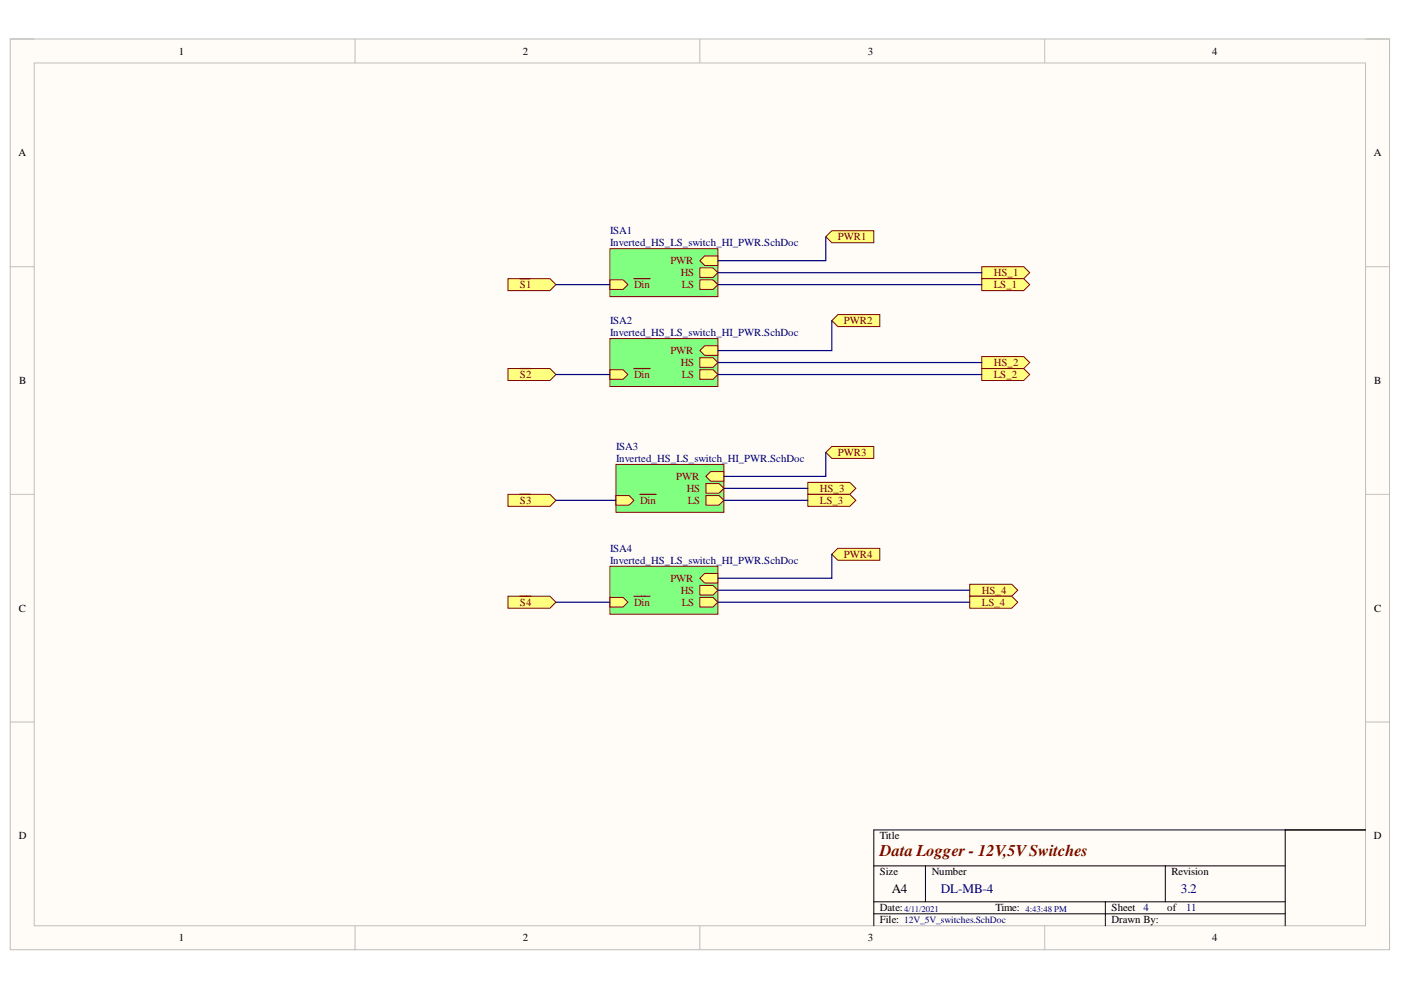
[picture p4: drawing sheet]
<svg xmlns="http://www.w3.org/2000/svg" width="297mm" height="210mm" viewBox="0 0 297 210" stroke-linecap="round" stroke-linejoin="round" font-family="sans-serif">
<path d="M2.2 8.3h292.4v193.1h-292.4z" fill-rule="evenodd" fill="#fffcf8"/>
<path d="M2.2 8.3h292.4v193.1h-292.4z" fill="none" stroke="#bfbdba" stroke-width=".21"/>
<path d="M7.3 13.4h282.2v182.9h-282.2z" fill-rule="evenodd" fill="#fffcf8"/>
<g fill="none" stroke="#bfbdba" stroke-width=".21">
<path d="M2.2 8.3h5.1M7.3 13.4h282.2v182.9h-282.2zM75.3 8.3v5M148.4 8.3v5M221.5 8.3v5.1M289.5 8.3h5.1v5.1M2.2 56.5h5.1M289.5 56.5h5.1M2.2 104.8h5.1M289.5 104.8h5.1M2.2 153.1h5.1M289.5 153.1h5.1"/>
<path d="M75.3 196.3v5.1M148.4 196.3v5.1M221.5 196.3v5.1M294.6 196.3v5.1"/>
</g>
<path d="M272.5 176v20.3M289.5 176h-104.2v20.3M185.3 193.7h87.2M185.3 183.6h87.2M185.3 191.2h87.2M196.2 183.6v7.6M234.4 191.2v5.1M247.1 183.6v7.6" fill="none" stroke="#000" stroke-width=".21"/>
<path d="M107.7 104.8h8.9l1.3 1.3-1.3 1.3h-8.9z" fill-rule="evenodd" fill="#ffff80"/>
<path d="M107.7 104.8h8.9l1.3 1.3-1.3 1.3h-8.9z" fill="none" stroke="#800000" stroke-width=".21"/>
<path d="M110.2 104.8h2.3" fill="none" stroke="#800000" stroke-width=".25"/>
<path d="M171.3 102.3h8.9l1.3 1.2-1.3 1.3h-8.9z" fill-rule="evenodd" fill="#ffff80"/>
<path d="M171.3 102.3h8.9l1.3 1.2-1.3 1.3h-8.9z" fill="none" stroke="#800000" stroke-width=".21"/>
<path d="M171.3 104.8h8.9l1.3 1.3-1.3 1.3h-8.9z" fill-rule="evenodd" fill="#ffff80"/>
<path d="M171.3 104.8h8.9l1.3 1.3-1.3 1.3h-8.9z" fill="none" stroke="#800000" stroke-width=".21"/>
<path d="M107.7 126.4h8.9l1.3 1.3-1.3 1.3h-8.9z" fill-rule="evenodd" fill="#ffff80"/>
<path d="M107.7 126.4h8.9l1.3 1.3-1.3 1.3h-8.9z" fill="none" stroke="#800000" stroke-width=".21"/>
<path d="M110.2 126.4h2.4" fill="none" stroke="#800000" stroke-width=".25"/>
<path d="M205.6 123.9h8.9l1.3 1.2-1.3 1.3h-8.9z" fill-rule="evenodd" fill="#ffff80"/>
<path d="M205.6 123.9h8.9l1.3 1.2-1.3 1.3h-8.9z" fill="none" stroke="#800000" stroke-width=".21"/>
<path d="M205.6 126.4h8.9l1.3 1.3-1.3 1.3h-8.9z" fill-rule="evenodd" fill="#ffff80"/>
<path d="M205.6 126.4h8.9l1.3 1.3-1.3 1.3h-8.9z" fill="none" stroke="#800000" stroke-width=".21"/>
<path d="M175.1 95.9l1.3-1.2h8.9v2.5h-8.9z" fill-rule="evenodd" fill="#ffff80"/>
<path d="M175.1 95.9l1.3-1.2h8.9v2.5h-8.9z" fill="none" stroke="#800000" stroke-width=".21"/>
<path d="M176.4 117.5l1.2-1.2h8.9v2.5h-8.9z" fill-rule="evenodd" fill="#ffff80"/>
<path d="M176.4 117.5l1.2-1.2h8.9v2.5h-8.9z" fill="none" stroke="#800000" stroke-width=".21"/>
<path d="M130.6 98.5h22.9v10.1h-22.9z" fill-rule="evenodd" fill="#80ff80"/>
<path d="M130.6 98.5h22.9v10.1h-22.9z" fill="none" stroke="#800000" stroke-width=".21"/>
<path d="M130.6 105.1h2.8l1 1-1 1h-2.8z" fill-rule="evenodd" fill="#ffff80"/>
<path d="M130.6 105.1h2.8l1 1-1 1h-2.8z" fill="none" stroke="#800000" stroke-width=".21"/>
<path d="M135.7 104.8h3.4" fill="none" stroke="#800000" stroke-width=".25"/>
<path d="M149.7 102.5h2.8l1 1-1 1.1h-2.8z" fill-rule="evenodd" fill="#ffff80"/>
<path d="M149.7 102.5h2.8l1 1-1 1.1h-2.8z" fill="none" stroke="#800000" stroke-width=".21"/>
<path d="M149.7 105.1h2.8l1 1-1 1h-2.8z" fill-rule="evenodd" fill="#ffff80"/>
<path d="M149.7 105.1h2.8l1 1-1 1h-2.8z" fill="none" stroke="#800000" stroke-width=".21"/>
<path d="M149.7 101l1-1h2.8v2h-2.8z" fill-rule="evenodd" fill="#ffff80"/>
<path d="M149.7 101l1-1h2.8v2h-2.8z" fill="none" stroke="#800000" stroke-width=".21"/>
<path d="M129.3 120.1h22.9v10.1h-22.9z" fill-rule="evenodd" fill="#80ff80"/>
<path d="M129.3 120.1h22.9v10.1h-22.9z" fill="none" stroke="#800000" stroke-width=".21"/>
<path d="M129.3 126.7h2.8l1 1-1 1h-2.8z" fill-rule="evenodd" fill="#ffff80"/>
<path d="M129.3 126.7h2.8l1 1-1 1h-2.8z" fill="none" stroke="#800000" stroke-width=".21"/>
<path d="M134.4 126.4h3.4" fill="none" stroke="#800000" stroke-width=".25"/>
<path d="M148.4 124.1h2.8l1 1-1 1.1h-2.8z" fill-rule="evenodd" fill="#ffff80"/>
<path d="M148.4 124.1h2.8l1 1-1 1.1h-2.8z" fill="none" stroke="#800000" stroke-width=".21"/>
<path d="M148.4 126.7h2.8l1 1-1 1h-2.8z" fill-rule="evenodd" fill="#ffff80"/>
<path d="M148.4 126.7h2.8l1 1-1 1h-2.8z" fill="none" stroke="#800000" stroke-width=".21"/>
<path d="M148.4 122.6l1-1h2.8v2h-2.8z" fill-rule="evenodd" fill="#ffff80"/>
<path d="M148.4 122.6l1-1h2.8v2h-2.8z" fill="none" stroke="#800000" stroke-width=".21"/>
<path d="M129.3 52.7h22.9v10.2h-22.9z" fill-rule="evenodd" fill="#80ff80"/>
<path d="M129.3 52.7h22.9v10.2h-22.9z" fill="none" stroke="#800000" stroke-width=".21"/>
<path d="M129.3 59.3h2.8l1 1.1-1 1h-2.8z" fill-rule="evenodd" fill="#ffff80"/>
<path d="M129.3 59.3h2.8l1 1.1-1 1h-2.8z" fill="none" stroke="#800000" stroke-width=".21"/>
<path d="M134.4 59.1h3.4" fill="none" stroke="#800000" stroke-width=".25"/>
<path d="M148.4 56.8h2.8l1 1-1 1h-2.8z" fill-rule="evenodd" fill="#ffff80"/>
<path d="M148.4 56.8h2.8l1 1-1 1h-2.8z" fill="none" stroke="#800000" stroke-width=".21"/>
<path d="M148.4 59.3h2.8l1 1.1-1 1h-2.8z" fill-rule="evenodd" fill="#ffff80"/>
<path d="M148.4 59.3h2.8l1 1.1-1 1h-2.8z" fill="none" stroke="#800000" stroke-width=".21"/>
<path d="M148.4 55.3l1-1h2.8v2h-2.8z" fill-rule="evenodd" fill="#ffff80"/>
<path d="M148.4 55.3l1-1h2.8v2h-2.8z" fill="none" stroke="#800000" stroke-width=".21"/>
<path d="M129.3 71.8h22.9v10.1h-22.9z" fill-rule="evenodd" fill="#80ff80"/>
<path d="M129.3 71.8h22.9v10.1h-22.9z" fill="none" stroke="#800000" stroke-width=".21"/>
<path d="M129.3 78.4h2.8l1 1-1 1h-2.8z" fill-rule="evenodd" fill="#ffff80"/>
<path d="M129.3 78.4h2.8l1 1-1 1h-2.8z" fill="none" stroke="#800000" stroke-width=".21"/>
<path d="M134.4 78.1h3.4" fill="none" stroke="#800000" stroke-width=".25"/>
<path d="M148.4 75.9h2.8l1 1-1 1h-2.8z" fill-rule="evenodd" fill="#ffff80"/>
<path d="M148.4 75.9h2.8l1 1-1 1h-2.8z" fill="none" stroke="#800000" stroke-width=".21"/>
<path d="M148.4 78.4h2.8l1 1-1 1h-2.8z" fill-rule="evenodd" fill="#ffff80"/>
<path d="M148.4 78.4h2.8l1 1-1 1h-2.8z" fill="none" stroke="#800000" stroke-width=".21"/>
<path d="M148.4 74.3l1-1h2.8v2h-2.8z" fill-rule="evenodd" fill="#ffff80"/>
<path d="M148.4 74.3l1-1h2.8v2h-2.8z" fill="none" stroke="#800000" stroke-width=".21"/>
<path d="M107.7 78.1h8.9l1.3 1.3-1.3 1.3h-8.9z" fill-rule="evenodd" fill="#ffff80"/>
<path d="M107.7 78.1h8.9l1.3 1.3-1.3 1.3h-8.9z" fill="none" stroke="#800000" stroke-width=".21"/>
<path d="M110.2 78.1h2.4" fill="none" stroke="#800000" stroke-width=".25"/>
<path d="M107.7 59.1h8.9l1.3 1.3-1.3 1.2h-8.9z" fill-rule="evenodd" fill="#ffff80"/>
<path d="M107.7 59.1h8.9l1.3 1.3-1.3 1.2h-8.9z" fill="none" stroke="#800000" stroke-width=".21"/>
<path d="M110.2 59.1h2.2" fill="none" stroke="#800000" stroke-width=".25"/>
<path d="M208.2 75.6h8.8l1.3 1.3-1.3 1.2h-8.8z" fill-rule="evenodd" fill="#ffff80"/>
<path d="M208.2 75.6h8.8l1.3 1.3-1.3 1.2h-8.8z" fill="none" stroke="#800000" stroke-width=".21"/>
<path d="M208.2 78.1h8.8l1.3 1.3-1.3 1.3h-8.8z" fill-rule="evenodd" fill="#ffff80"/>
<path d="M208.2 78.1h8.8l1.3 1.3-1.3 1.3h-8.8z" fill="none" stroke="#800000" stroke-width=".21"/>
<path d="M208.2 56.5h8.8l1.3 1.3-1.3 1.3h-8.8z" fill-rule="evenodd" fill="#ffff80"/>
<path d="M208.2 56.5h8.8l1.3 1.3-1.3 1.3h-8.8z" fill="none" stroke="#800000" stroke-width=".21"/>
<path d="M208.2 59.1h8.8l1.3 1.3-1.3 1.2h-8.8z" fill-rule="evenodd" fill="#ffff80"/>
<path d="M208.2 59.1h8.8l1.3 1.3-1.3 1.2h-8.8z" fill="none" stroke="#800000" stroke-width=".21"/>
<path d="M177.6 66.7h8.9v2.5h-8.9l-1.2-1.2z" fill-rule="evenodd" fill="#ffff80"/>
<path d="M177.6 66.7h8.9v2.5h-8.9l-1.2-1.2z" fill="none" stroke="#800000" stroke-width=".21"/>
<path d="M175.1 50.2l1.3-1.3h8.9v2.6h-8.9z" fill-rule="evenodd" fill="#ffff80"/>
<path d="M175.1 50.2l1.3-1.3h8.9v2.6h-8.9z" fill="none" stroke="#800000" stroke-width=".21"/>
<g fill="none" stroke="#000080" stroke-width=".25">
<path d="M152.2 57.8h56M175.1 50.2v5.1h-22.9M117.9 60.4h11.4M117.9 79.4h11.4M152.2 60.4h56M152.2 79.4h56M152.2 76.9h56M176.4 68v6.3h-24.2M175.1 95.9v5.1h-21.6M117.9 106.1h12.7M153.5 106.1h17.8M153.5 103.5h17.8"/>
<path d="M176.4 117.5v5.1h-24.2M117.9 127.7h11.4M152.2 125.1h53.4M152.2 127.7h53.4"/>
</g>
<text font-size="3.5" fill="#800000" x="186.5" y="181.6">Data Logger - 12V,5VSwitches</text>
<text font-size="2.8" x="189.1" y="189.3">A4</text>
<g font-size="2.8" fill="#000080">
<text x="199.5" y="189.3">DL-MB-4</text>
<text x="250.3" y="189.3">3.2</text>
</g>
<g font-size="2.3">
<text x="37.9" y="11.6">1</text>
<text x="110.8" y="11.6">2</text>
<text x="184" y="11.6">3</text>
<text x="257" y="11.6">4</text>
<text x="3.9" y="33.1">A</text>
<text x="291.3" y="33.1">A</text>
<text x="4.1" y="81.4">B</text>
<text x="291.4" y="81.4">B</text>
<text x="4" y="129.7">C</text>
<text x="291.4" y="129.7">C</text>
<text x="4" y="177.9">D</text>
<text x="186.5" y="177.9">Title</text>
<text x="291.3" y="177.9">D</text>
<text x="186.5" y="185.6">Size</text>
<text x="197.5" y="185.6">Number</text>
<text x="248.4" y="185.6">Revision</text>
<text x="186.5" y="193.2">Date:</text>
<text x="186.5" y="195.8">File:</text>
<text x="211.1" y="193.2">Time:</text>
<text x="235.7" y="193.2">Sheet</text>
<text x="235.7" y="195.8">Drawn By:</text>
<text x="247.4" y="193.2">of</text>
<text x="37.9" y="199.6">1</text>
<text x="110.8" y="199.6">2</text>
<text x="184" y="199.6">3</text>
<text x="257" y="199.6">4</text>
</g>
<g font-size="2.3" fill="#000080">
<text x="129.4" y="49.7">ISA1</text>
<text x="129.4" y="52.2">Inverted_HS_LS_switch_HI_PWR.SchDoc</text>
<text x="129.4" y="68.7">ISA2</text>
<text x="129.4" y="71.3">Inverted_HS_LS_switch_HI_PWR.SchDoc</text>
<text x="130.6" y="95.4">ISA3</text>
<text x="130.6" y="98">Inverted_HS_LS_switch_HI_PWR.SchDoc</text>
<text x="129.4" y="117">ISA4</text>
<text x="129.4" y="119.5">Inverted_HS_LS_switch_HI_PWR.SchDoc</text>
<text x="242.5" y="193.2">4</text>
<text x="251.5" y="193.2">11</text>
</g>
<g font-size="2.3" fill="#800000">
<text x="177.7" y="51">PWR1</text>
<text x="142.1" y="56">PWR</text>
<text x="144.3" y="58.6">HS</text>
<text x="210.7" y="58.6">HS_1</text>
<text x="110.2" y="61.1">S1</text>
<text x="134.4" y="61.1">Din</text>
<text x="144.6" y="61.1">LS</text>
<text x="210.7" y="61.1">LS_1</text>
<text x="178.9" y="68.7">PWR2</text>
<text x="142.1" y="75.1">PWR</text>
<text x="144.3" y="77.6">HS</text>
<text x="210.7" y="77.6">HS_2</text>
<text x="110.2" y="80.1">S2</text>
<text x="134.4" y="80.1">Din</text>
<text x="144.6" y="80.1">LS</text>
<text x="210.7" y="80.1">LS_2</text>
<text x="143.4" y="101.8">PWR</text>
<text x="177.7" y="96.7">PWR3</text>
<text x="110.2" y="106.8">S3</text>
<text x="135.7" y="106.8">Din</text>
<text x="145.6" y="104.3">HS</text>
<text x="145.8" y="106.8">LS</text>
<text x="173.8" y="104.3">HS_3</text>
<text x="173.8" y="106.8">LS_3</text>
<text x="178.9" y="118.3">PWR4</text>
<text x="142.1" y="123.3">PWR</text>
<text x="144.3" y="125.9">HS</text>
<text x="208.2" y="125.9">HS_4</text>
<text x="110.2" y="128.4">S4</text>
<text x="134.4" y="128.4">Din</text>
<text x="144.6" y="128.4">LS</text>
<text x="208.2" y="128.4">LS_4</text>
</g>
<text font-size="2" fill="#000080" x="191.7" y="195.8">12V_5V_switches.SchDoc</text>
<g font-size="1.9" fill="#000080">
<text x="191.7" y="193.3">4/11/2021</text>
<text x="217.4" y="193.3">4:43:48 PM</text>
</g>
</svg>
